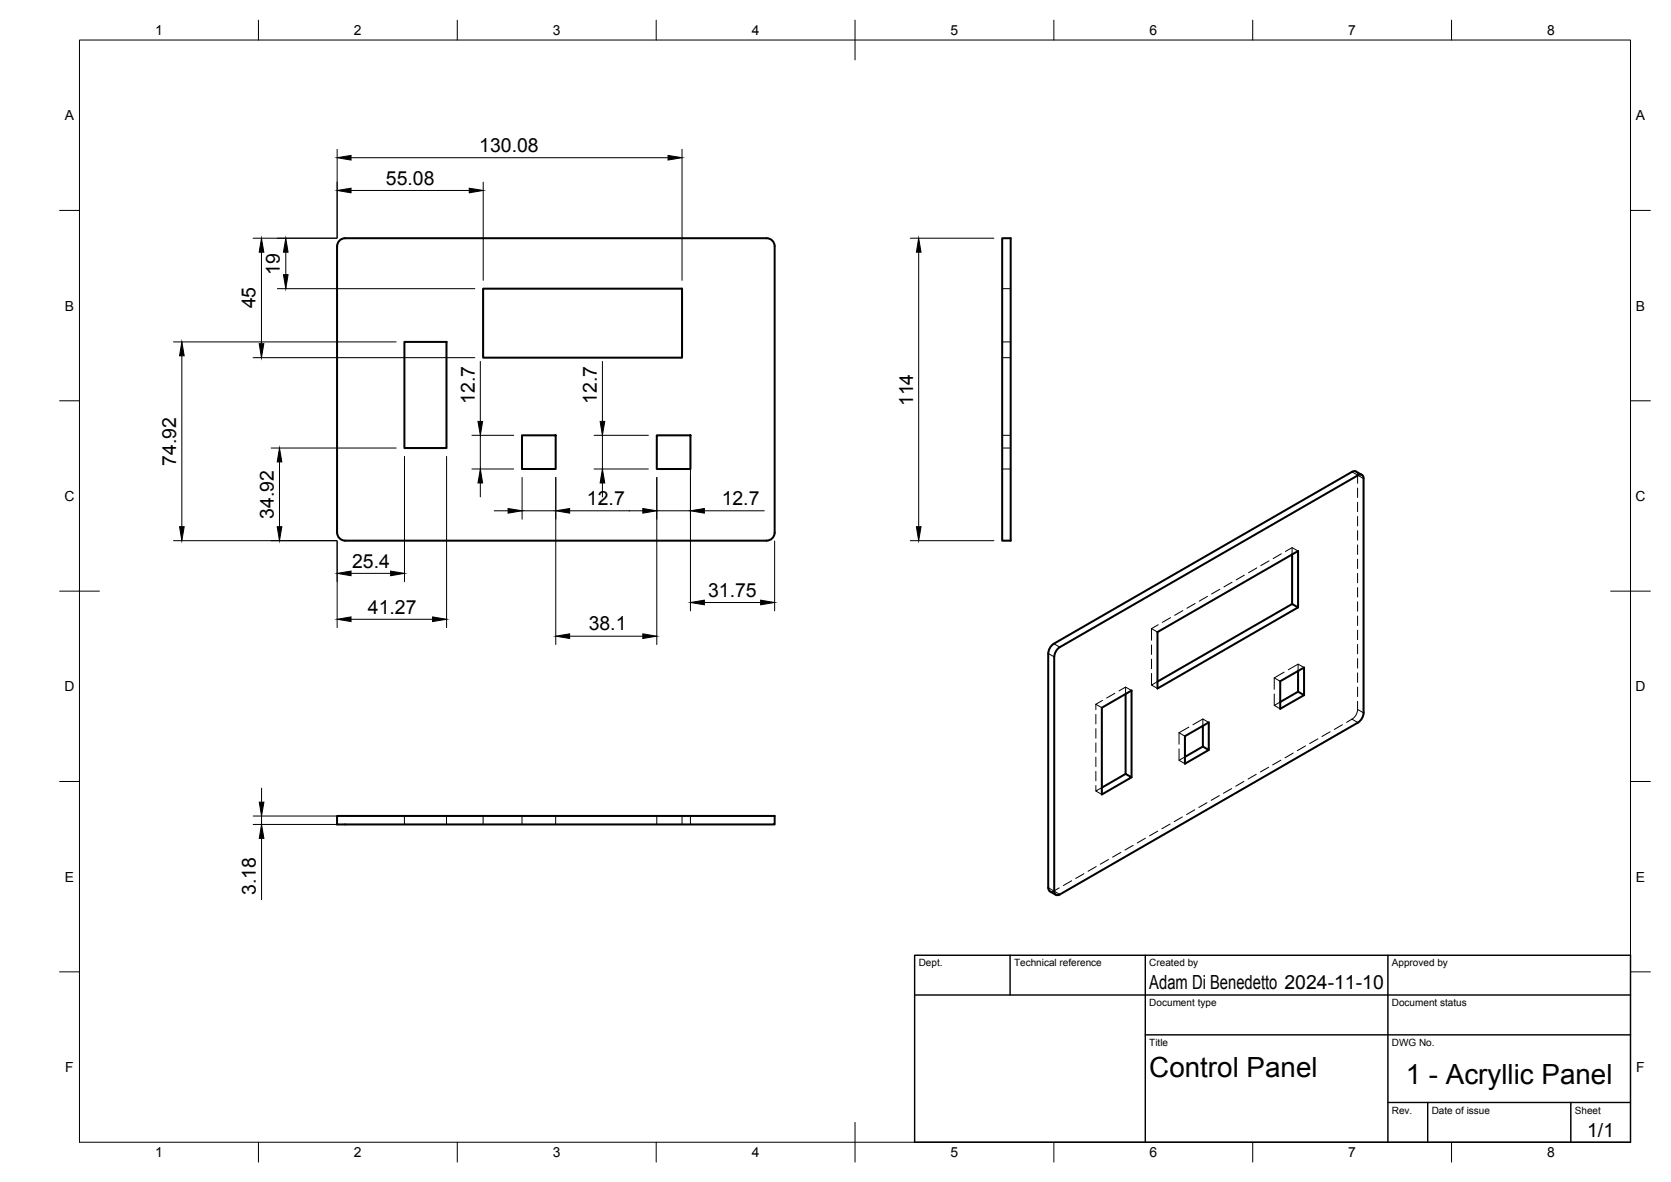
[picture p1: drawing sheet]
<svg xmlns="http://www.w3.org/2000/svg" width="420mm" height="297mm" viewBox="0 0 420 297" stroke-linecap="round" stroke-linejoin="round" font-family="sans-serif">
<!-- layer: Hidden -->
<g fill="none" stroke="#000" stroke-width=".25">
<path d="M252 72.5h2.1M252 89.9h2.1M252 85.9h2.1M252 117.9h2.1M252 109.4h2.1M252 112.6h2.1M341 118.5l.3 .7 .1 2.3M322.2 139.2l-2.1 1.2M324.9 137.6v1.7M326.4 138.5l-1.5-.9-1.7 1M341.4 122.6v2.4M341.4 126.2v2.4"/>
<path d="M341.4 129.8v2.4M341.4 133.4v2.3M341.4 136.9v2.4M289.5 158v2.9M289.5 158l1.5 .8M291.2 157l-1.7 1M294.3 155.2l-2.1 1.2M297.4 153.4l-2 1.2M300.5 151.7l-2.1 1.2M303.6 149.9l-2.1 1.2M306.7 148.1l-2.1 1.2M309.8 146.3l-2.1 1.2"/>
<path d="M312.9 144.5l-2.1 1.2M316 142.7l-2.1 1.2M319.1 141l-2.1 1.1M341.4 140.5v2.4M341.4 144.1v2.4M341.4 147.7v2.3M341.4 151.2v2.4M341.4 154.8v2.4M341.4 158.4v2.3M275.5 177v1.4M275.5 179.5v2.4M275.5 177l1.6 .8"/>
<path d="M277.2 176l-1.7 1M280.3 174.2l-2 1.2M283 172.7v1.7M284.5 173.5l-1.5-.8-1.7 .9M289.5 162.1v2.4M289.5 165.7v2.3M289.5 169.2v3M291 171.3l-1.5 .9 1.5 .8M320.4 170.4v2.8M320.4 174.4v2.9M320.4 170.4l1.5 .8M321.9 176.4l-1.5 .9 1.5 .8"/>
<path d="M322.9 168.9l-2.5 1.5M326.4 166.9v1.7M327.9 167.8l-1.5-.9-2.5 1.4M341.4 176.2v2.1a3 3 0 0 1-1.5 2.4l-1.3 .8M341.4 162v2.3M341.4 165.5v2.4M341.4 169.1v2.4M341.4 172.7v2.4M275.5 183.1v2.4M275.5 186.7v2.4M275.5 190.3v2.3M275.5 193.9v2.3"/>
<path d="M275.5 197.4v1.4M277.1 197.9l-1.6 .9 1.6 .9M296.5 184.1v2.9M296.5 188.2v2.9M296.5 184.1l1.4 .9M297.9 190.2l-1.4 .9 1.4 .8M298.9 182.7l-2.4 1.4M302.5 180.7v1.7M303.9 181.6l-1.4-.9-2.5 1.4M306.6 199.9l-2.1 1.2M309.7 198.2l-2.1 1.2M312.8 196.4l-2.1 1.2"/>
<path d="M315.9 194.6l-2.1 1.2M319 192.8l-2.1 1.2M322.1 191l-2.1 1.2M325.2 189.3l-2.1 1.1M328.3 187.5l-2.1 1.1M331.4 185.7l-2.1 1.2M334.5 183.9l-2.1 1.2M337.5 182.1l-2 1.2M101.7 205v2.2M112.3 205v2.2M121.5 205v2.2M131.3 205v2.2"/>
<path d="M139.7 205v2.2M165.1 205v2.2M171.5 205v2.2M173.6 205v2.2M272.5 219.6l-2 1.2M275.6 217.8l-2 1.2M278.7 216l-2 1.2M281.8 214.2l-2 1.2M284.9 212.4l-2 1.2M288 210.6l-2 1.2M291.1 208.9l-2 1.1M294.2 207.1l-2.1 1.2"/>
<path d="M297.3 205.3l-2.1 1.2M300.4 203.5l-2.1 1.2M303.5 201.7l-2.1 1.2M266.3 223.1l-1.6 .9h-.7M269.5 221.3l-2.1 1.2"/>
</g>
<!-- layer: Visible -->
<g fill="none" stroke="#000" stroke-width=".51">
<path d="M252 59.9h2.1v76h-2.1zM84.8 61.9v72M84.8 61.9a2 2 0 0 1 2-2h106a2 2 0 0 1 2 2v72M121.5 72.5h50v17.4h-50zM101.7 85.9h10.6v26.7h-10.6zM131.3 109.4h8.4v8.5h-8.4zM165.1 109.4h8.5v8.5h-8.5zM342.4 119.3l-1.7-.9-.8 .2-74.9 43.2M84.8 133.9a2 2 0 0 0 2 2M86.8 135.9h106M194.8 133.9a2 2 0 0 1-2 2M324.9 139.3v12.5l1.5 .8-35.4 20.4v-14.2l35.4-20.3v14.1"/>
<path d="M324.9 151.8l-33.9 19.5M265 161.7l-1 1.1-.4 1.4v58.9l.1 .5 .3 .4M266.5 162.6l75-43.2a.86 .86 0 0 1 .9-.1 .86 .86 0 0 1 .5 1v58.8l-.2 1-.5 .9-.8 .6-74.9 43.2M266.5 162.6l-1 1.1-.4 1.4v58.9a.88 .88 0 0 0 .4 .9 .88 .88 0 0 0 1-.1M283 174.4v20.1l1.5 .8-7.4 4.4v-21.9l7.4-4.3v21.8M326.4 168.6v5.2l1.5 .9-6 3.4v-6.9l6-3.4v6.9M326.4 173.8l-4.5 2.6M283 194.5l-5.9 3.4M302.5 182.4v5.2l1.4 .9-6 3.4v-6.9l6-3.4v6.9M302.5 187.6l-4.6 2.6M84.8 205h110v2.2h-110zM264 224l1.5 .9"/>
</g>
<!-- layer: Visible Narrow -->
<path d="M339.9 118.6l1.5 .9M263.6 164.2l1.5 .9M265 161.8l1.5 .8M263.6 223.1l1.5 .9" fill="none" stroke="#000" stroke-width=".25"/>
<!-- layer: Hidden Narrow -->
<path d="M341.4 119.4l1.5 .9M341.4 178.3l1.5 .8M339.9 180.7l1.5 .9M265 223.9l1.5 .9" fill="none" stroke="#000" stroke-width=".25"/>
<!-- layer: BORDER -->
<g fill="none" stroke="#000" stroke-width=".25">
<path d="M20 10.1h390v276.9h-390zM65 5.1v5M115 5.1v5M165 5.1v5M215 5.1v10M265 5.1v5M315 5.1v5M365 5.1v5M15 52.9h5M410 52.9h5M15 100.7h5M410 100.7h5"/>
<path d="M15 148.6h10M405 148.6h10M15 196.4h5M410 196.4h5M15 244.2h5M410 244.2h5M65 287v5M115 287v5M165 287v5M215 282.1v9.9M265 287v5M315 287v5"/>
<path d="M365 287v5"/>
</g>
<!-- layer: TITLEBLOCK -->
<path d="M230 240.1h180v46.9h-180zM230 250h180M254 240.1v9.9M288 240.1v46.9M349 240.1v46.9M288 260.1h122M349 277.1h61M359 277.1v9.9M395 277.1v9.9" fill="none" stroke="#000" stroke-width=".36"/>
<!-- layer: FD_Dimensions -->
<g fill="none" stroke="#000" stroke-width=".25">
<path d="M84.8 37.5v22.3M88.3 39.6h79.7M171.5 37.5v32.9M63.6 59.9h21.1M88.3 47.9h29.7M121.5 45.8v24.6M228.9 59.9h21M65.7 63.4v23M69.7 72.5h49.7M71.9 63.4v5.6M231 63.4v69M43.6 85.9h56"/>
<path d="M45.7 89.4v43M63.6 89.9h55.8M120.8 90.8v15.1M151.5 90.8v15.1M68.2 112.6h31.4M70.3 116.1v16.3M101.7 114.7v31.5M112.3 114.7v43M118.7 117.9h10.5M118.7 109.4h10.5M120.8 109.4v8.5M131.3 120v10.5"/>
<path d="M139.7 120v42M149.4 117.9h13.6M149.4 109.4h13.6M151.5 109.4v8.5M165.1 120v42M173.6 111.5v42M43.6 135.9h41.1M84.8 136v21.7M120.8 121.4v3.5M124.3 128.4h3.5M131.3 128.4h8.4M143.2 128.4h18.4"/>
<path d="M151.5 121.4v3.5M165.1 128.4h8.5M177.1 128.4h15.1M194.8 136v17.5M228.9 135.9h21M88.3 144.1h9.9M88.3 155.6h20.5M143.2 159.9h18.4M177.1 151.4h14.2M65.8 198.1v3.5M63.7 205.1h21M63.7 207.2h21"/>
<path d="M65.8 205.1v2.1M65.8 210.7v15.4"/>
</g>
<g fill="#000" stroke="#000" stroke-width=".25">
<path d="M84.8 39.6l3.5-.5v1.1zM168 39.1l3.5 .5-3.5 .6zM84.8 47.9l3.5-.6v1.2zM118 47.3l3.5 .6-3.5 .6zM65.7 59.9l.6 3.5h-1.1zM71.9 59.9l.5 3.5h-1.1zM71.3 69h1.1l-.5 3.5zM231 59.9l.6 3.5h-1.2zM45.7 85.9l.6 3.5h-1.2zM65.2 86.4h1.1l-.6 3.5zM70.3 112.6l.6 3.5h-1.2zM120.2 105.9h1.1l-.5 3.5z"/>
<path d="M150.9 105.9h1.2l-.6 3.5zM45.1 132.4h1.2l-.6 3.5zM69.7 132.4h1.2l-.6 3.5zM120.8 117.9l.5 3.5h-1.1zM127.8 127.8l3.5 .6-3.5 .6zM139.7 128.4l3.5-.6v1.2zM151.5 117.9l.6 3.5h-1.2zM161.6 127.8l3.5 .6-3.5 .6zM173.6 128.4l3.5-.6v1.2zM230.4 132.4h1.2l-.6 3.5zM84.8 144.1l3.5-.6v1.2zM84.8 155.6l3.5-.6v1.2z"/>
<path d="M98.2 143.5l3.5 .6-3.5 .6zM108.8 155l3.5 .6-3.5 .6zM139.7 159.9l3.5-.6v1.2zM161.6 159.3l3.5 .6-3.5 .6zM173.6 151.4l3.5-.6v1.2zM191.3 150.8l3.5 .6-3.5 .6zM65.2 201.6h1.2l-.6 3.5zM65.8 207.2l.6 3.5h-1.2z"/>
</g>
<g font-size="7">
<text x="289" y="270.6">Control Panel</text>
<text x="353.5" y="272.3">1 - Acryllic Panel</text>
</g>
<g font-size="4.9">
<text x="120.5" y="38.2">130.08</text>
<text x="97" y="46.4">55.08</text>
<text x="70.4" y="69.1" transform="rotate(-90 70.4 69.1)">19</text>
<text x="64.3" y="77.5" transform="rotate(-90 64.3 77.5)">45</text>
<text x="119.4" y="101.5" transform="rotate(-90 119.4 101.5)">12.7</text>
<text x="150.1" y="101.5" transform="rotate(-90 150.1 101.5)">12.7</text>
<text x="229.6" y="102.1" transform="rotate(-90 229.6 102.1)">114</text>
<text x="44.3" y="117" transform="rotate(-90 44.3 117)">74.92</text>
<text x="68.8" y="130.3" transform="rotate(-90 68.8 130.3)">34.92</text>
<text x="147.6" y="127">12.7</text>
<text x="181.5" y="127">12.7</text>
<text x="88.5" y="142.6">25.4</text>
<text x="178.1" y="150">31.75</text>
<text x="92.5" y="154.2">41.27</text>
<text x="148" y="158.4">38.1</text>
<text x="64.3" y="224.9" transform="rotate(-90 64.3 224.9)">3.18</text>
<text x="289" y="248.5">Adam Di Benedetto 2024-11-10</text>
<text x="399.1" y="285.7">1/1</text>
</g>
<g font-size="3.5">
<text x="39" y="8.8">1</text>
<text x="89" y="8.8">2</text>
<text x="139" y="8.8">3</text>
<text x="189" y="8.8">4</text>
<text x="239" y="8.8">5</text>
<text x="289" y="8.8">6</text>
<text x="339" y="8.8">7</text>
<text x="389" y="8.8">8</text>
<text x="16.3" y="30.2">A</text>
<text x="411.3" y="30.2">A</text>
<text x="16.3" y="78">B</text>
<text x="411.3" y="78">B</text>
<text x="16.2" y="125.9">C</text>
<text x="411.2" y="125.9">C</text>
<text x="16.2" y="173.7">D</text>
<text x="411.2" y="173.7">D</text>
<text x="16.3" y="221.6">E</text>
<text x="411.3" y="221.6">E</text>
<text x="16.4" y="269.4">F</text>
<text x="411.4" y="269.4">F</text>
<text x="39" y="290.8">1</text>
<text x="89" y="290.8">2</text>
<text x="139" y="290.8">3</text>
<text x="189" y="290.8">4</text>
<text x="239" y="290.8">5</text>
<text x="289" y="290.8">6</text>
<text x="339" y="290.8">7</text>
<text x="389" y="290.8">8</text>
</g>
<g font-size="2.5">
<text x="231" y="242.9">Dept.</text>
<text x="255" y="242.9">Technical reference</text>
<text x="289" y="242.9">Created by</text>
<text x="350" y="242.9">Approved by</text>
<text x="289" y="252.8">Document type</text>
<text x="350" y="252.8">Document status</text>
<text x="289" y="262.9">Title</text>
<text x="350" y="262.9">DWG No.</text>
<text x="350" y="279.9">Rev.</text>
<text x="360" y="279.9">Date of issue</text>
<text x="396" y="279.9">Sheet</text>
</g>
</svg>
